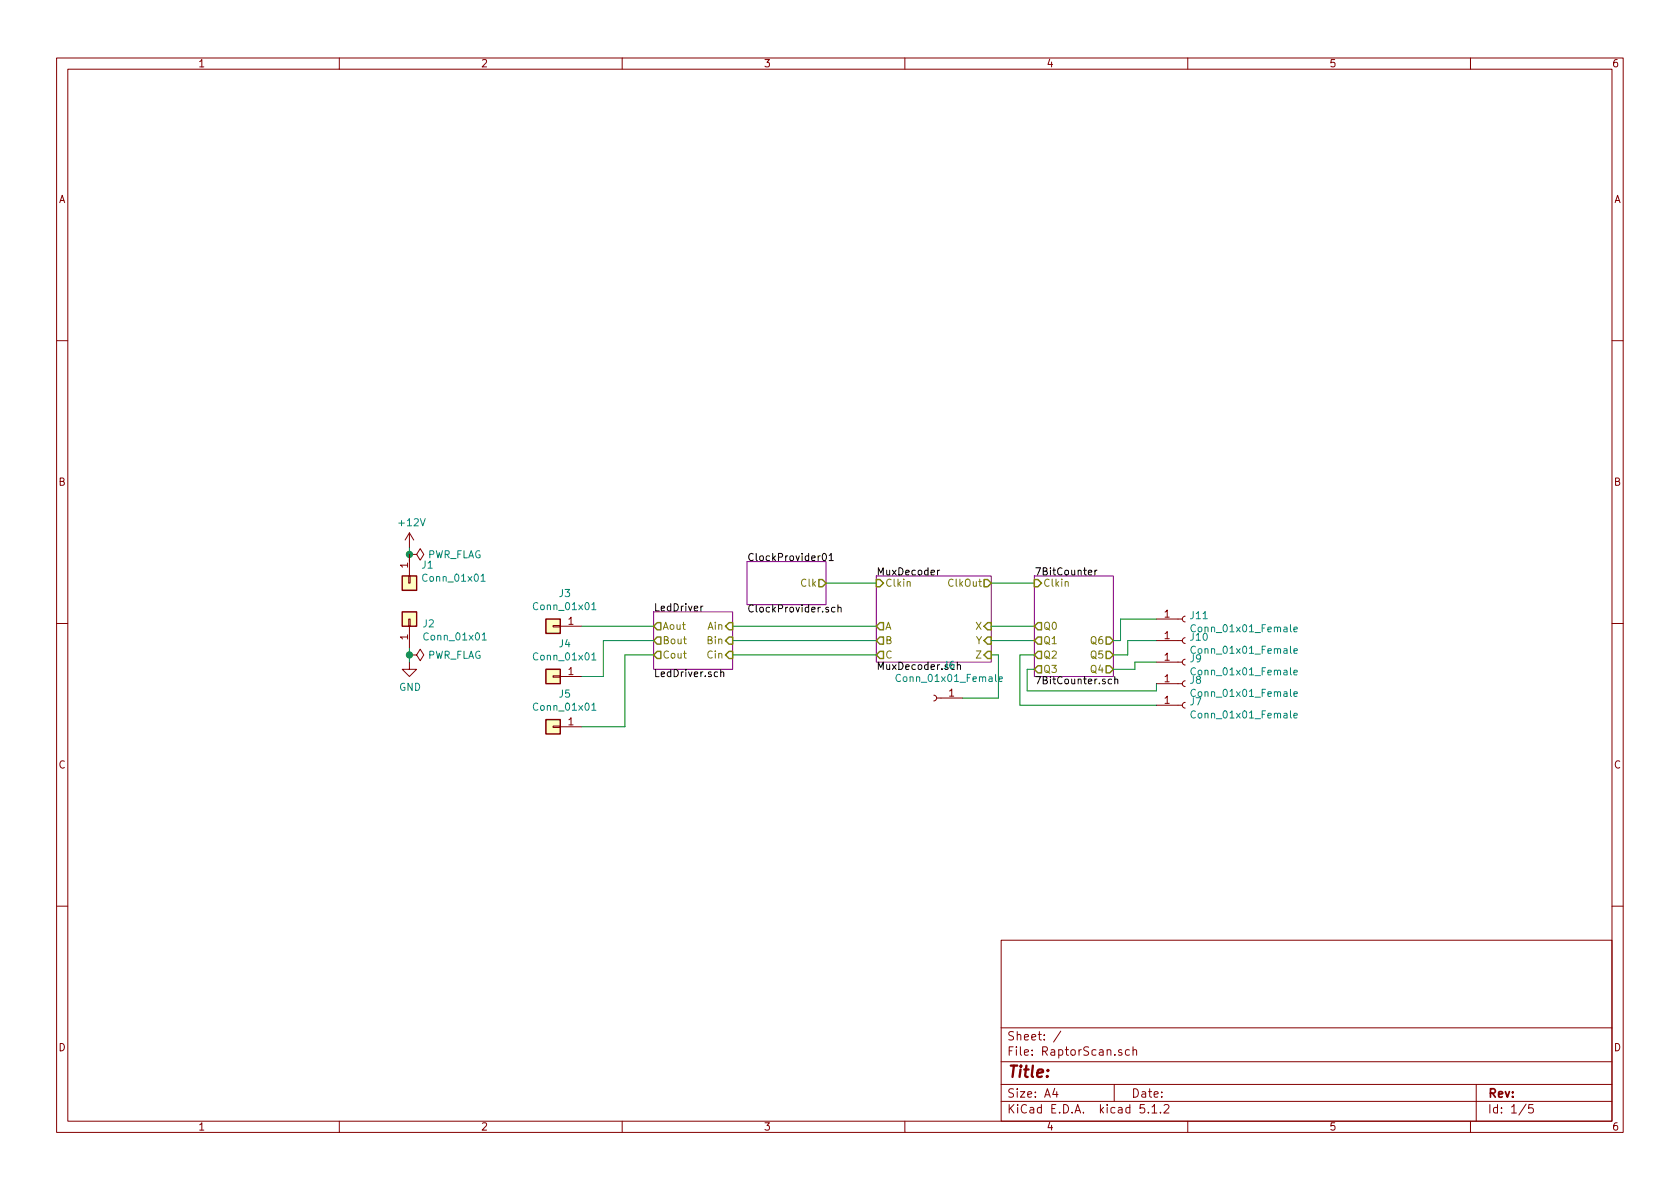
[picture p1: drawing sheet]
EESchema Schematic File Version 4
LIBS:RaptorScan-cache
EELAYER 29 0
EELAYER END
$Descr A4 11693 8268
encoding utf-8
Sheet 1 5
Title ""
Date ""
Rev ""
Comp ""
Comment1 ""
Comment2 ""
Comment3 ""
Comment4 ""
$EndDescr
$Sheet
S 5200 3900 550  300 
U 5D1172DE
F0 "ClockProvider01" 50
F1 "ClockProvider.sch" 50
F2 "Clk" O R 5750 4050 50 
$EndSheet
Wire Wire Line
	2850 3800 2850 3850
$Comp
L power:+12V #PWR0102
U 1 1
P 2850 3800
F 0 "#PWR0102" H 2850 3650 50  0001 C CNN
F 1 "+12V" H 2865 3973 50  0000 C CNN
F 2 "" H 2850 3800 50  0001 C CNN
F 3 "" H 2850 3800 50  0001 C CNN
	1    2850 3800
	1    0    0    -1  
$EndComp
$Comp
L power:GND #PWR0103
U 1 1
P 2850 4600
F 0 "#PWR0103" H 2850 4350 50  0001 C CNN
F 1 "GND" H 2855 4427 50  0000 C CNN
F 2 "" H 2850 4600 50  0001 C CNN
F 3 "" H 2850 4600 50  0001 C CNN
	1    2850 4600
	1    0    0    -1  
$EndComp
Wire Wire Line
	2850 4500 2850 4550
$Comp
L power:PWR_FLAG #FLG0101
U 1 1
P 2850 3850
F 0 "#FLG0101" H 2850 3925 50  0001 C CNN
F 1 "PWR_FLAG" V 2850 3978 50  0000 L CNN
F 2 "" H 2850 3850 50  0001 C CNN
F 3 "~" H 2850 3850 50  0001 C CNN
	1    2850 3850
	0    1    1    0   
$EndComp
Connection ~ 2850 3850
Wire Wire Line
	2850 3850 2850 3900
$Comp
L power:PWR_FLAG #FLG0102
U 1 1
P 2850 4550
F 0 "#FLG0102" H 2850 4625 50  0001 C CNN
F 1 "PWR_FLAG" V 2850 4678 50  0000 L CNN
F 2 "" H 2850 4550 50  0001 C CNN
F 3 "~" H 2850 4550 50  0001 C CNN
	1    2850 4550
	0    1    1    0   
$EndComp
Connection ~ 2850 4550
Wire Wire Line
	2850 4550 2850 4600
$Sheet
S 6100 4000 800  600 
U 5D12D28E
F0 "MuxDecoder" 50
F1 "MuxDecoder.sch" 50
F2 "A" O L 6100 4350 50 
F3 "B" O L 6100 4450 50 
F4 "C" O L 6100 4550 50 
F5 "X" I R 6900 4350 50 
F6 "Y" I R 6900 4450 50 
F7 "Z" I R 6900 4550 50 
F8 "Clkin" I L 6100 4050 50 
F9 "ClkOut" O R 6900 4050 50 
$EndSheet
Wire Wire Line
	7200 4350 6900 4350
Wire Wire Line
	7200 4450 6900 4450
Wire Wire Line
	6900 4050 7200 4050
$Comp
L Connector_Generic:Conn_01x01 J1
U 1 1
P 2850 4050
F 0 "J1" V 2722 4130 50  0000 L CNN
F 1 "Conn_01x01" V 2813 4130 50  0000 L CNN
F 2 "MountingHole:MountingHole_2.2mm_M2_Pad" H 2850 4050 50  0001 C CNN
F 3 "~" H 2850 4050 50  0001 C CNN
	1    2850 4050
	0    1    1    0   
$EndComp
$Comp
L Connector_Generic:Conn_01x01 J2
U 1 1
P 2850 4300
F 0 "J2" V 2814 4212 50  0000 R CNN
F 1 "Conn_01x01" V 2723 4212 50  0000 R CNN
F 2 "MountingHole:MountingHole_2.2mm_M2_Pad" H 2850 4300 50  0001 C CNN
F 3 "~" H 2850 4300 50  0001 C CNN
	1    2850 4300
	0    -1   -1   0   
$EndComp
$Comp
L Connector_Generic:Conn_01x01 J3
U 1 1
P 3850 4350
F 0 "J3" H 3768 4125 50  0000 C CNN
F 1 "Conn_01x01" H 3768 4216 50  0000 C CNN
F 2 "MountingHole:MountingHole_2.2mm_M2_Pad" H 3850 4350 50  0001 C CNN
F 3 "~" H 3850 4350 50  0001 C CNN
	1    3850 4350
	-1   0    0    1   
$EndComp
$Comp
L Connector_Generic:Conn_01x01 J4
U 1 1
P 3850 4700
F 0 "J4" H 3768 4475 50  0000 C CNN
F 1 "Conn_01x01" H 3768 4566 50  0000 C CNN
F 2 "MountingHole:MountingHole_2.2mm_M2_Pad" H 3850 4700 50  0001 C CNN
F 3 "~" H 3850 4700 50  0001 C CNN
	1    3850 4700
	-1   0    0    1   
$EndComp
$Comp
L Connector_Generic:Conn_01x01 J5
U 1 1
P 3850 5050
F 0 "J5" H 3768 4825 50  0000 C CNN
F 1 "Conn_01x01" H 3768 4916 50  0000 C CNN
F 2 "MountingHole:MountingHole_2.2mm_M2_Pad" H 3850 5050 50  0001 C CNN
F 3 "~" H 3850 5050 50  0001 C CNN
	1    3850 5050
	-1   0    0    1   
$EndComp
$Sheet
S 4550 4250 550  400 
U 5D1523E9
F0 "LedDriver" 50
F1 "LedDriver.sch" 50
F2 "Ain" I R 5100 4350 50 
F3 "Bin" I R 5100 4450 50 
F4 "Cin" I R 5100 4550 50 
F5 "Aout" O L 4550 4350 50 
F6 "Bout" O L 4550 4450 50 
F7 "Cout" O L 4550 4550 50 
$EndSheet
Wire Wire Line
	5100 4350 6100 4350
Wire Wire Line
	6100 4450 5100 4450
Wire Wire Line
	5100 4550 6100 4550
Wire Wire Line
	4050 4350 4550 4350
Wire Wire Line
	4550 4450 4200 4450
Wire Wire Line
	4200 4450 4200 4700
Wire Wire Line
	4200 4700 4050 4700
Wire Wire Line
	4550 4550 4350 4550
Wire Wire Line
	4350 4550 4350 5050
Wire Wire Line
	4350 5050 4050 5050
$Comp
L Connector:Conn_01x01_Female J6
U 1 1
P 6500 4850
F 0 "J6" H 6392 4625 50  0000 C CNN
F 1 "Conn_01x01_Female" H 6392 4716 50  0000 C CNN
F 2 "TestPoint:TestPoint_THTPad_1.0x1.0mm_Drill0.5mm" H 6500 4850 50  0001 C CNN
F 3 "~" H 6500 4850 50  0001 C CNN
	1    6500 4850
	-1   0    0    1   
$EndComp
Wire Wire Line
	6950 4550 6900 4550
Wire Wire Line
	6950 4550 6950 4850
$Comp
L Connector:Conn_01x01_Female J8
U 1 1
P 8250 4750
F 0 "J8" H 8278 4776 50  0000 L CNN
F 1 "Conn_01x01_Female" H 8278 4685 50  0000 L CNN
F 2 "TestPoint:TestPoint_THTPad_1.0x1.0mm_Drill0.5mm" H 8250 4750 50  0001 C CNN
F 3 "~" H 8250 4750 50  0001 C CNN
	1    8250 4750
	1    0    0    -1  
$EndComp
$Comp
L Connector:Conn_01x01_Female J9
U 1 1
P 8250 4600
F 0 "J9" H 8278 4626 50  0000 L CNN
F 1 "Conn_01x01_Female" H 8278 4535 50  0000 L CNN
F 2 "TestPoint:TestPoint_THTPad_1.0x1.0mm_Drill0.5mm" H 8250 4600 50  0001 C CNN
F 3 "~" H 8250 4600 50  0001 C CNN
	1    8250 4600
	1    0    0    -1  
$EndComp
$Comp
L Connector:Conn_01x01_Female J10
U 1 1
P 8250 4450
F 0 "J10" H 8278 4476 50  0000 L CNN
F 1 "Conn_01x01_Female" H 8278 4385 50  0000 L CNN
F 2 "TestPoint:TestPoint_THTPad_1.0x1.0mm_Drill0.5mm" H 8250 4450 50  0001 C CNN
F 3 "~" H 8250 4450 50  0001 C CNN
	1    8250 4450
	1    0    0    -1  
$EndComp
$Comp
L Connector:Conn_01x01_Female J11
U 1 1
P 8250 4300
F 0 "J11" H 8278 4326 50  0000 L CNN
F 1 "Conn_01x01_Female" H 8278 4235 50  0000 L CNN
F 2 "TestPoint:TestPoint_THTPad_1.0x1.0mm_Drill0.5mm" H 8250 4300 50  0001 C CNN
F 3 "~" H 8250 4300 50  0001 C CNN
	1    8250 4300
	1    0    0    -1  
$EndComp
Wire Wire Line
	6700 4850 6950 4850
$Comp
L Connector:Conn_01x01_Female J7
U 1 1
P 8250 4900
F 0 "J7" H 8278 4926 50  0000 L CNN
F 1 "Conn_01x01_Female" H 8278 4835 50  0000 L CNN
F 2 "TestPoint:TestPoint_THTPad_1.0x1.0mm_Drill0.5mm" H 8250 4900 50  0001 C CNN
F 3 "~" H 8250 4900 50  0001 C CNN
	1    8250 4900
	1    0    0    -1  
$EndComp
$Sheet
S 7200 4000 550  700 
U 5D12D5A5
F0 "7BitCounter" 50
F1 "7BitCounter.sch" 50
F2 "Clkin" I L 7200 4050 50 
F3 "Q0" O L 7200 4350 50 
F4 "Q1" O L 7200 4450 50 
F5 "Q2" O L 7200 4550 50 
F6 "Q3" O L 7200 4650 50 
F7 "Q4" O R 7750 4650 50 
F8 "Q5" O R 7750 4550 50 
F9 "Q6" O R 7750 4450 50 
$EndSheet
Wire Wire Line
	7750 4450 7800 4450
Wire Wire Line
	7800 4450 7800 4300
Wire Wire Line
	7800 4300 8050 4300
Wire Wire Line
	7750 4550 7850 4550
Wire Wire Line
	7850 4550 7850 4450
Wire Wire Line
	7850 4450 8050 4450
Wire Wire Line
	7750 4650 7900 4650
Wire Wire Line
	7900 4650 7900 4600
Wire Wire Line
	7900 4600 8050 4600
Wire Wire Line
	7200 4650 7150 4650
Wire Wire Line
	7150 4650 7150 4800
Wire Wire Line
	7150 4800 8050 4800
Wire Wire Line
	8050 4800 8050 4750
Wire Wire Line
	7200 4550 7100 4550
Wire Wire Line
	7100 4550 7100 4900
Wire Wire Line
	7100 4900 8050 4900
Wire Wire Line
	5750 4050 6100 4050
$EndSCHEMATC
